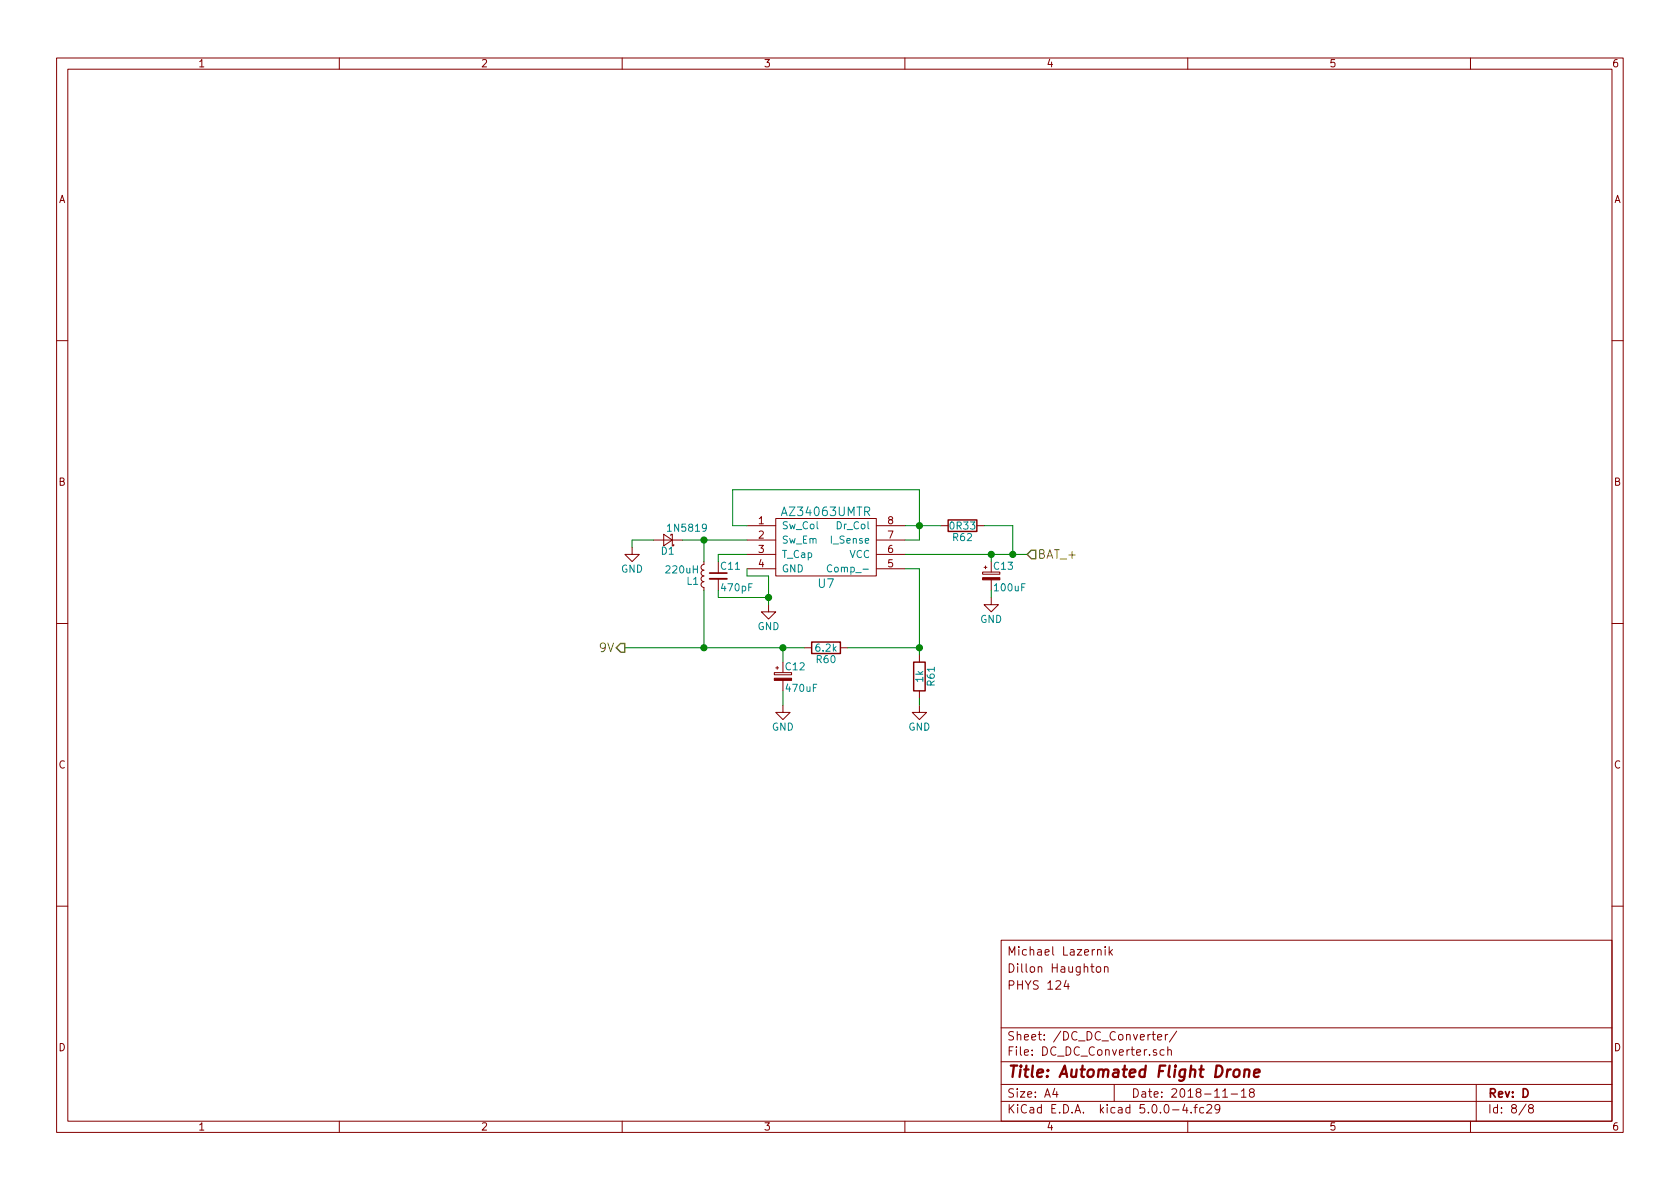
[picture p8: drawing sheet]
<svg xmlns="http://www.w3.org/2000/svg" width="297mm" height="210mm" viewBox="0 0 297 210" stroke-linecap="round" stroke-linejoin="round" font-family="sans-serif">
<g fill="none" stroke="#840000" stroke-width=".18">
<path d="M10 10.3h277v189.9h-277zM12 12.2h273v186.1h-273zM60 10.3v1.9M110 10.3v1.9M160 10.3v1.9M210 10.3v1.9M260 10.3v1.9M10 60.2h2M285 60.2h2M111.8 96.8v1.2h1.2l-1.2 1.3-1.3-1.3h1.3M115.6 95.5h5M117.3 94.5l1.6 1-1.6 1z"/>
<path d="M118.6 94.7v-.2h.3v2M124.5 99.3v.5l-.3 .1-.2 .3 .1 .4 .4 .2-.3 .1-.2 .4 .1 .3 .4 .2-.3 .1-.2 .4 .1 .4 .4 .2-.3 .1-.2 .3 .1 .4 .4 .2v.5M132.1 93h5.1M132.1 95.5h5.1M132.1 98h5.1M137.2 91.7h17.7v10.1h-17.7zM154.9 93h5.1M154.9 95.5h5.1M154.9 98h5.1M166.4 93h1.2M172.7 93h1.3M10 110.3h2"/>
<path d="M127 102.4v2M132.1 100.6h5.1M135.9 106.9v1.3h1.3l-1.3 1.3-1.3-1.3h1.3M136.9 118.9h3.1v.4h-3.1zM137.2 118.1h.5M137.4 117.9v.5M142.2 114.5h1.3M148.6 114.5h1.3M154.9 100.6h5.1M162.6 115.8v1.3M173.7 101.2h3.1v.3h-3.1zM174 100.3h.5"/>
<path d="M174.2 100.1v.5M175.3 105.7v1.2h1.2l-1.2 1.3-1.3-1.3h1.3M175.3 102.5v1.9M285 110.3h2M138.4 124.7v1.3h1.3l-1.3 1.2-1.2-1.2h1.2M138.4 120.3v1.9M162.6 124.7v1.3h1.2l-1.2 1.2-1.3-1.2h1.3M162.6 122.2v1.2M10 160.2h2M177 166.3h108v32h-108zM188.5 173.3l-.4 1.1h1M188.8 173.9v1"/>
<path d="M193.9 171.1l.2-.2 .5 .2v.7l-.3 .1-.4-.1zM194.1 168l.2-.1 .3 .1 .1 .9M195.3 171.1v-.1a.37 .37 0 0 1 .6 .1v.8M195.3 170.9v1M195.4 167.4v.2M195.4 167.9v1M196.1 167.4v1.5M196.3 168.3l.4 .6M196.7 167.9l-.6 .6M285 160.2h2M60 198.3v1.9M110 198.3v1.9"/>
<path d="M160 198.3v1.9M177 194.8h108M177 191.8h108M177 187.8h108M177 181.8h108M186.5 192.5l-.4 1h1M186.8 193v1M197 191.8v3M203.7 182.9h.6M203.9 182.4v1.3l.4 .2M204.5 185.7l-.4-.1-.2 .2 .1 .2 .5 .2v.3h-.6M204.7 183.4l.7-.1-.1-.3-.4-.1-.2 .2v.7h.6"/>
<path d="M205.8 185.7l-.4-.1-.3 .3 .1 .6 .2 .1 .4-.1M206 182.9v1M206.5 185.7l.2-.1 .3 .1 .1 .9M206.5 182.9l-.3 .1-.2 .2M206.5 185.1v1.5M208.1 182.3l-1.3 2M209.5 195.2l-.4 1.1h.9M209.8 195.8v1M210 198.3v1.9M210.6 196.7v.1M211.1 195.8h.6M211.7 195.3l-.4 .2v1.3"/>
<path d="M212.8 195.9l-.4-.1-.3 .3 .1 .6 .2 .1 .4-.1M213.4 195.5l.2-.2h.4l.2 .5-.9 1h.9M215.7 196l-.2 .2a.48 .48 0 0 1-.6-.1v-.6a.48 .48 0 0 1 .6-.1l.1 .1a1.19 1.19 0 0 1-.2 1.2l-.4 .1M216.2 194h.8M217.7 193.5h1.1M219.5 193l.4-.5v1.5M219.5 194h.8M221.2 193.2l-.3-.3 .1-.2 .2-.2 .4 .1 .2 .2-.1 .2-.6 .2a.48 .48 0 0 0-.1 .7l.2 .1 .5-.1a.48 .48 0 0 0-.1-.7h-.1M260 198.3v1.9M261 191.8v6.5M269.8 195.2l-1.2 2M270.6 196l-.3-.2v-.2l.3-.3h.2l.3 .3-.1 .2-.6 .2a.48 .48 0 0 0-.1 .7l.3 .1 .4-.1a.48 .48 0 0 0-.2-.7"/>
</g>
<path d="M218.3 189.3a.51 .51 0 0 1 .5-.2 .51 .51 0 0 1 .4 .4l-.1 .6a.56 .56 0 0 1-.5 .4 .56 .56 0 0 1-.5-.4zM220.1 189.3a.52 .52 0 0 1 .8 .1l-.1 1M220.1 189.1l-.2 1.3M221.7 189.8l1-.2v-.4l-.6-.1-.3 .3v.9l.1 .1 .6-.1" fill="none" stroke="#840000" stroke-width=".41"/>
<path d="M147.1 100a.6 .6 0 0 0-.9 .4 .6 .6 0 0 0 .6 .7l.3-.1" fill="none" stroke="#008484" stroke-width=".18"/>
<g fill="none" stroke="#008400" stroke-width=".18">
<path d="M115.6 95.5h-3.8v1.3M120.6 95.5h11.5M124.5 95.5v3.8M132.1 98h-5.1v1.3M132.1 93h-2.6v-6.4h33.1v8.9h-2.6M160 98h21.6M160 93h6.4M174 93h5.1v5M175.3 98v1.3M110.5 114.5h31.7M124.5 104.4v10.1M127 104.4v1.3h8.9"/>
<path d="M132.1 100.6v1.2h3.8v5.1M138.4 114.5v2.6M149.9 114.5h12.7M160 100.6h2.6v15.2M175.3 104.4v1.3M138.4 122.2v2.5M162.6 123.4v1.3"/>
</g>
<g fill="#840000" stroke="#840000" stroke-width=".18">
<path d="M173.7 102.2h3.1v.3h-3.1z"/>
<path d="M136.9 119.9h3.1v.4h-3.1z"/>
</g>
<g fill="#008400" stroke="#008400" stroke-width=".25">
<circle cx="175.3" cy="98" r=".51"/>
<circle cx="162.6" cy="114.5" r=".51"/>
<circle cx="138.4" cy="114.5" r=".51"/>
<circle cx="124.5" cy="95.5" r=".51"/>
<circle cx="135.9" cy="105.7" r=".51"/>
<circle cx="162.6" cy="93" r=".51"/>
<circle cx="179.1" cy="98" r=".51"/>
<circle cx="124.5" cy="114.5" r=".51"/>
</g>
<path d="M182.4 97.3h.7v1.5h-.7l-.8-.8zM109.7 113.8h.8v1.5h-.8l-.7-.8z" fill="none" stroke="#848400" stroke-width=".25"/>
<path d="M167.6 91.9h5.1v2.1h-5.1zM143.5 113.5h5.1v2.1h-5.1zM161.5 117.1h2.1v5.1h-2.1z" fill="none" stroke="#840000" stroke-width=".25"/>
<path d="M125.5 102.4h3" fill="none" stroke="#840000" stroke-width=".33"/>
<path d="M125.5 101.3h3" fill="none" stroke="#840000" stroke-width=".3"/>
<text font-size="2.8" fill="#840000" x="178" y="190.5">Title: Automated Flight Drone</text>
<g font-size="2.1" fill="#008484">
<text x="138.6" y="91.3">AZ34063UMTR</text>
<text x="144.7" y="104">U7</text>
</g>
<g font-size="2.1" fill="#848400">
<text x="183.4" y="98.8">BAT_+</text>
<text x="106.1" y="115.3">9V</text>
</g>
<g font-size="2.1" fill="#840000">
<text x="178" y="172">Dillon Haughton</text>
<text x="178" y="169">Michael Lazernik</text>
<text x="178" y="175">PHYS 124</text>
<text x="178" y="184">Sheet: /DC_DC_Converter/</text>
<text x="178" y="186.7">File: DC_DC_Converter.sch</text>
<text x="178" y="196.9">KiCad E.D.A. kicad 5.0.0-4.fc29</text>
<text x="178" y="194.1">Size: A4</text>
<text x="200" y="194.1">Date: 2018-11-18</text>
<text x="263" y="194.1">Rev: D</text>
<text x="263" y="196.9">Id: 8/8</text>
</g>
<g font-size="1.8" fill="#840000">
<text x="35" y="11.9">1</text>
<text x="85" y="11.9">2</text>
<text x="135" y="11.9">3</text>
<text x="185" y="11.9">4</text>
<text x="235" y="11.9">5</text>
<text x="285" y="11.9">6</text>
<text x="10.4" y="35.9">A</text>
<text x="285.4" y="35.9">A</text>
<text x="10.4" y="85.9">B</text>
<text x="285.4" y="85.9">B</text>
<text x="134.1" y="92.7">1</text>
<text x="134.1" y="95.2">2</text>
<text x="157" y="95.2">7</text>
<text x="157" y="92.7">8</text>
<text x="134.1" y="97.8">3</text>
<text x="134.1" y="100.3">4</text>
<text x="157" y="100.3">5</text>
<text x="157" y="97.8">6</text>
<text x="10.4" y="135.9">C</text>
<text x="285.4" y="135.9">C</text>
<text x="10.4" y="185.9">D</text>
<text x="285.4" y="185.9">D</text>
<text x="35" y="199.9">1</text>
<text x="85" y="199.9">2</text>
<text x="135" y="199.9">3</text>
<text x="185" y="199.9">4</text>
<text x="235" y="199.9">5</text>
<text x="285" y="199.9">6</text>
</g>
<g font-size="1.8" fill="#008484">
<text x="118.4" y="94">1N5819</text>
<text x="138.2" y="93.6">Sw_Col</text>
<text x="148.1" y="93.6">Dr_Col</text>
<text x="168.1" y="93.6">0R33</text>
<text x="168.6" y="95.7">R62</text>
<text x="109.8" y="101.3">GND</text>
<text x="116.9" y="98.1">D1</text>
<text x="117.9" y="101.4">220uH</text>
<text x="127.5" y="100.8">C11</text>
<text x="138.2" y="96.1">Sw_Em</text>
<text x="138.2" y="98.7">T_Cap</text>
<text x="138.2" y="101.2">GND</text>
<text x="147.2" y="96.1">I_Sense</text>
<text x="147.3" y="101.2">Comp_-</text>
<text x="150.2" y="98.7">VCC</text>
<text x="175.8" y="100.8">C13</text>
<text x="121.5" y="103.4">L1</text>
<text x="127.7" y="104.6">470pF</text>
<text x="176" y="104.6">100uF</text>
<text x="133.9" y="111.4">GND</text>
<text x="173.3" y="110.2">GND</text>
<text x="139" y="118.5">C12</text>
<text x="144.3" y="115.2">6.2k</text>
<text x="144.4" y="117.3">R60</text>
<text x="139.1" y="122.3">470uF</text>
<text x="163.2" y="120.6" transform="rotate(-90 163.2 120.6)">1k</text>
<text x="165.3" y="121.2" transform="rotate(-90 165.3 121.2)">R61</text>
<text x="136.5" y="129.2">GND</text>
<text x="160.6" y="129.2">GND</text>
</g>
</svg>
